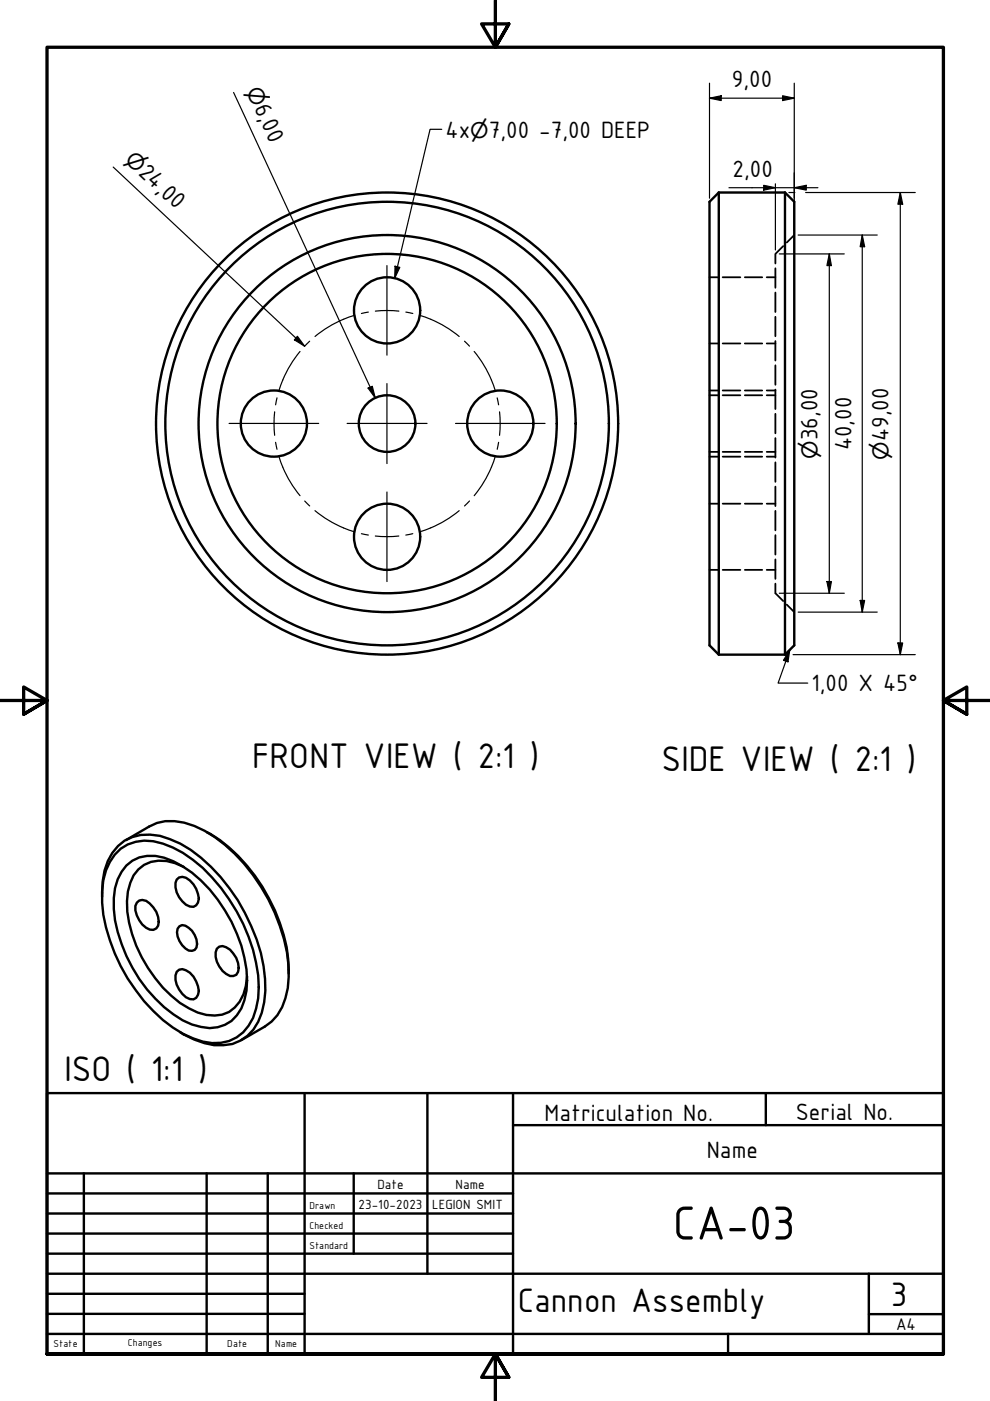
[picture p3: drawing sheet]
<svg xmlns="http://www.w3.org/2000/svg" width="210mm" height="297mm" viewBox="0 0 210 297" stroke-linecap="round" stroke-linejoin="round" font-family="sans-serif">
<!-- layer: Visible (ISO) -->
<g fill="none" stroke="#000" stroke-width=".51">
<path d="M152.4 40.8v98M152.4 40.8l-2 2v94l2 2M152.4 40.8h14M166.4 40.8v98M166.4 40.8l2 2v94l-2 2M152.4 138.8h14M25.6 179.9a9.5 9.5 0 0 1 8.9-1 27.1 27.1 0 0 1 12.4 9.4 36.4 36.4 0 0 1 8 21 14.9 14.9 0 0 1-2.2 8.2 8.6 8.6 0 0 1-9.7 3.3 25.4 25.4 0 0 1-12.5-8.5 37.7 37.7 0 0 1-8.8-20.9 14.6 14.6 0 0 1 2.6-10.2zM26.7 178.1l4.9-2.9a9.6 9.6 0 0 1 7.5-.8 26.3 26.3 0 0 1 12.7 8.7 39.5 39.5 0 0 1 9.4 21.4 16.4 16.4 0 0 1-2.4 10.8l-1.2 1.3-1.5 1.1-4.9 2.8M43.9 176.5a34.2 34.2 0 0 1 14.4 16.5 30 30 0 0 1 2.9 13.4M21.7 190.1a14.1 14.1 0 0 1 3.3-10.7 9.9 9.9 0 0 1 11-1.5 29.3 29.3 0 0 1 12.6 10.4 36.5 36.5 0 0 1 7.7 21.8 13.3 13.3 0 0 1-3.8 9.5 8.8 8.8 0 0 1-7.1 2 18.9 18.9 0 0 1-7.2-2.7M26.8 183.5a7.5 7.5 0 0 1 8-1.7 24.2 24.2 0 0 1 12.9 11.2 27.7 27.7 0 0 1 4.6 17 8.9 8.9 0 0 1-4.6 7.3 8.7 8.7 0 0 1-7-.1 26.5 26.5 0 0 1-12.6-12 28 28 0 0 1-4-14.8 10.6 10.6 0 0 1 2.7-6.9zM29 191.4a1.73 1.73 0 0 1 2.7 .2 4.9 4.9 0 0 1 1.8 4.7 1.53 1.53 0 0 1-2.5 .4 5.6 5.6 0 0 1-2.3-4.6z"/>
<path d="M37.5 186.5a1.8 1.8 0 0 1 2.8 .2 5.9 5.9 0 0 1 1.9 3.8l-.2 .9-.4 .5a2.15 2.15 0 0 1-2.9-.8 4.5 4.5 0 0 1-1.2-4.6zM38 196.4l.6-.3a4 4 0 0 1 3.1 4.8 1.42 1.42 0 0 1-2.4 .2 4.5 4.5 0 0 1-1.6-4.2zM39 183.8a8.8 8.8 0 0 0-8.5-.4 7.6 7.6 0 0 0-3.4 5.6 24 24 0 0 0 4.3 16.2 23.5 23.5 0 0 0 10.5 9.5 8.2 8.2 0 0 0 6.7-.1 8.6 8.6 0 0 0 3.8-7.6M37.5 206l.5-.4a2.94 2.94 0 0 1 3 1.5 4.7 4.7 0 0 1 1 3.8l-.4 .7a2.15 2.15 0 0 1-2.9-.9 4.6 4.6 0 0 1-1.2-4.7zM46 201.2l.5-.5a2.81 2.81 0 0 1 3 1.5 4.5 4.5 0 0 1 1 3.8l-.4 .7-.6 .2h-.7a5.2 5.2 0 0 1-3.1-5z"/>
<circle cx="82.1" cy="65.8" r="7"/>
<circle cx="58.1" cy="89.8" r="7"/>
<circle cx="82.1" cy="89.8" r="49"/>
<circle cx="82.1" cy="89.8" r="47"/>
<circle cx="82.1" cy="89.8" r="40"/>
<circle cx="82.1" cy="89.8" r="36"/>
<circle cx="82.1" cy="89.8" r="6"/>
<circle cx="106.1" cy="89.8" r="7"/>
<circle cx="82.1" cy="113.8" r="7"/>
</g>
<!-- layer: Hidden (ISO) -->
<g fill="none" stroke="#000" stroke-width=".38">
<path d="M150.4 58.8h1.9M153.2 58.8h3.8M157.9 58.8h3.7M162.6 58.8h1.8M164.4 56.9v4.1M166.1 52.2l-1.7 1.6v2.1M168.4 49.8l-1.6 1.6M150.4 72.8h1.9M153.2 72.8h3.8M157.9 72.8h3.7M162.6 72.8h1.8M164.4 62v4.2"/>
<path d="M164.4 67.2v4.1M164.4 72.3v4.1M164.4 77.5v4.1M150.4 82.8h1.9M150.4 96.8h1.9M150.4 83.8h1.9M150.4 95.8h1.9M153.2 82.8h3.8M153.2 96.8h3.8M153.2 83.8h3.8M153.2 95.8h3.8M157.9 82.8h3.7"/>
<path d="M157.9 96.8h3.7M157.9 83.8h3.7M157.9 95.8h3.7M162.6 82.8h1.8M162.6 96.8h1.8M162.6 83.8h1.8M162.6 95.8h1.8M164.4 82.6v4.1M164.4 87.7v4.2M164.4 92.9v4.1M164.4 98v4.2M150.4 106.8h1.9"/>
<path d="M153.2 106.8h3.8M157.9 106.8h3.7M162.6 106.8h1.8M164.4 103.2v4.1M164.4 108.3v4.1M164.4 113.5v4.1M164.4 118.6v4.1M150.4 120.8h1.9M153.2 120.8h3.8M157.9 120.8h3.7M162.6 120.8h1.8M164.4 123.7v2.1l1.7 1.6"/>
<path d="M166.8 128.2l1.6 1.6"/>
</g>
<!-- layer: Border (ISO) -->
<path d="M105 0v10l-2.9-4.9h5.8l-2.9 4.9 2.9-4.9M0 148.5h10l-5-2.8v5.7l5-2.9-5 2.9M210 148.5h-10l5-2.8v5.7l-5-2.9 5 2.9M10 287.1v-277.1h190v277.1h-190h190M107.9 292l-2.9-4.9 2.9 4.9h-5.8l2.9-4.9v9.9" fill="none" stroke="#000" stroke-width=".7"/>
<!-- layer: Title (ISO) -->
<g fill="none" stroke="#000" stroke-width=".51">
<path d="M10 231.8h190v55.3h-190zM64.6 231.8v55.3M90.6 231.8v38.3M108.8 238.6h91.2M108.8 231.8v55.3M162.4 231.8v6.8M10 253h98.8M10 257.3h98.8M10 248.8h190M17.8 248.8v38.3M43.8 248.8v38.3M56.8 248.8v38.3"/>
<path d="M75 248.8v17M10 261.5h98.8M10 265.8h98.8M10 270.1h190M10 274.3h54.6M10 278.6h54.6M184.2 278.6h15.8M184.2 270.1v12.7M10 282.8h190M154.4 282.8v4.3"/>
</g>
<!-- layer: Dimension (ISO) -->
<g fill="none" stroke="#000" stroke-width=".25">
<path d="M49.5 19.6l30.1 64.8M150.4 17.6v24.4M168.4 17.6v31.4M24 35.4l40.6 38M150.4 20.8l2.5-.5v1zM150.4 20.8h18M154.6 39.8h18.8M161.9 39.3l2.5 .5-2.5 .5zM164.4 39v14M165.9 20.3l2.5 .5-2.5 .5zM168.4 39.8l2.5-.5v1zM165.2 53.8h13.8"/>
<path d="M167.3 40.8h1.2M169.2 49.8h16.8M170.8 40.8h23.3M175.8 53.8l.5 2.5h-1zM175.8 53.8v72M182.8 49.8l.5 2.5h-.9zM182.8 49.8v80M190.9 40.8l.5 2.5h-1zM190.9 40.8v98M63.1 71.3l1.5 2.1-2.2-1.3zM78 82.3l.9-.4 .7 2.5zM165.2 125.8h13.8"/>
<path d="M168.1 138.8h26M169.2 129.8h16.8M175.3 123.3h1l-.5 2.5zM182.4 127.3h.9l-.5 2.5zM190.4 136.3h1l-.5 2.5z"/>
</g>
<path d="M150.4 20.8l2.5-.5v1zM165.9 20.3l2.5 .5-2.5 .5zM168.4 39.8l2.5-.5v1zM161.9 39.3l2.5 .5-2.5 .5zM175.8 53.8l.5 2.5h-1zM182.8 49.8l.5 2.5h-.9zM190.9 40.8l.5 2.5h-1zM63.1 71.3l1.5 2.1-2.2-1.3zM78 82.3l.9-.4 .7 2.5zM175.3 123.3h1l-.5 2.5zM182.4 127.3h.9l-.5 2.5zM190.4 136.3h1l-.5 2.5z" fill="#000"/>
<!-- layer: Center Mark (ISO) -->
<path d="M82 56.3v19M48.6 89.8h19M73.6 89.8h17M82 81.3v17M96.6 89.8h19M82 104.3v19" fill="none" stroke="#000" stroke-width=".25"/>
<!-- layer: Centerline (ISO) -->
<g fill="none" stroke="#000" stroke-width=".25">
<path d="M63.6 74.5a24 24 0 0 0-4.5 8.4M65.7 72.3l-1.1 1.1M75.2 66.8l-1.4 .5a24 24 0 0 0-7 4M78.1 66.2l-1.5 .3M79.6 66l2.5-.2 2.5 .2M86.1 66.2l1.4 .3M89 66.8l1.4 .5a24 24 0 0 1 7 4M98.5 72.3l1 1.1M100.5 74.5a24 24 0 0 1 4.5 8.4M58.2 87.3l-.1 2.5 .1 2.5M58.4 93.8l.3 1.5M58.7 84.4l-.3 1.4"/>
<path d="M59.1 96.7l.5 1.4a24 24 0 0 0 4 7M105 96.7l-.4 1.4a24 24 0 0 1-4.1 7M105.4 84.4l.3 1.4M105.7 93.8l-.3 1.5M105.9 87.3l.1 2.5-.1 2.5M64.6 106.2l1.1 1.1M66.8 108.3a24 24 0 0 0 8.4 4.5M76.6 113.2l1.5 .2M79.6 113.6l2.5 .2 2.5-.2M87.5 113.2l-1.5 .2M97.4 108.3a24 24 0 0 1-8.4 4.5M99.5 106.2l-1 1.1"/>
</g>
<!-- layer: Symbol (ISO) -->
<path d="M93.7 27.4h-2.5l-7.5 31.6M83.8 56.4l1 .3-1.1 2.3zM167.4 137.8l-.3 2.5-1-.3zM167.4 137.8l-2.4 7h6.3" fill="none" stroke="#000" stroke-width=".25"/>
<path d="M83.8 56.4l1 .3-1.1 2.3zM167.4 137.8l-.3 2.5-1-.3z" fill="#000"/>
<text font-size="10.9" x="142.7" y="262.8">CA-03</text>
<g font-size="8.1">
<text x="53.5" y="162.8">FRONT VIEW ( 2:1 )</text>
<text x="140.3" y="163.4">SIDE VIEW ( 2:1 )</text>
<text x="13.7" y="229.2">ISO ( 1:1 )</text>
</g>
<g font-size="7.7">
<text x="109.8" y="278.2">Cannon Assembly</text>
<text x="188.8" y="276.8">3</text>
</g>
<g font-size="5.4">
<text x="53.8" y="22.8" transform="rotate(65 53.8 22.8)">6,00</text>
<text x="155.1" y="18.5">9,00</text>
<text x="94.5" y="29.2">4x</text>
<text x="103.6" y="29.2">7,00 -7,00 DEEP</text>
<text x="29.1" y="36.8" transform="rotate(43 29.1 36.8)">24,00</text>
<text x="155.3" y="37.5">2,00</text>
<text x="173.4" y="93.3" transform="rotate(-90 173.4 93.3)">36,00</text>
<text x="180.5" y="95.5" transform="rotate(-90 180.5 95.5)">40,00</text>
<text x="188.4" y="93.5" transform="rotate(-90 188.4 93.5)">49,00</text>
<text x="172" y="146.5">1,00 X 45°</text>
<text x="115.4" y="237.7">Matriculation No.</text>
<text x="168.7" y="237.5">Serial No.</text>
<text x="149.9" y="245.5">Name</text>
</g>
<g font-size="4.6">
<text x="52.1" y="19.3" transform="rotate(65 52.1 19.3)">⌀</text>
<text x="99.7" y="29.2">⌀</text>
<text x="26.3" y="34.1" transform="rotate(43 26.3 34.1)">⌀</text>
<text x="173.4" y="97.3" transform="rotate(-90 173.4 97.3)">⌀</text>
<text x="188.4" y="97.5" transform="rotate(-90 188.4 97.5)">⌀</text>
</g>
<text font-size="3.9" x="190" y="282">A4</text>
<g font-size="3">
<text x="76" y="256.3">23-10-2023</text>
<text x="80" y="252">Date</text>
<text x="91.6" y="256.3">LEGION SMIT</text>
<text x="96.6" y="252">Name</text>
</g>
<g font-size="2.3">
<text x="65.6" y="256.3">Drawn</text>
<text x="65.6" y="260.5">Checked</text>
<text x="65.6" y="264.8">Standard</text>
<text x="11.4" y="285.7">State</text>
<text x="27.1" y="285.4">Changes</text>
<text x="48.2" y="285.7">Date</text>
<text x="58.4" y="285.7">Name</text>
</g>
</svg>
